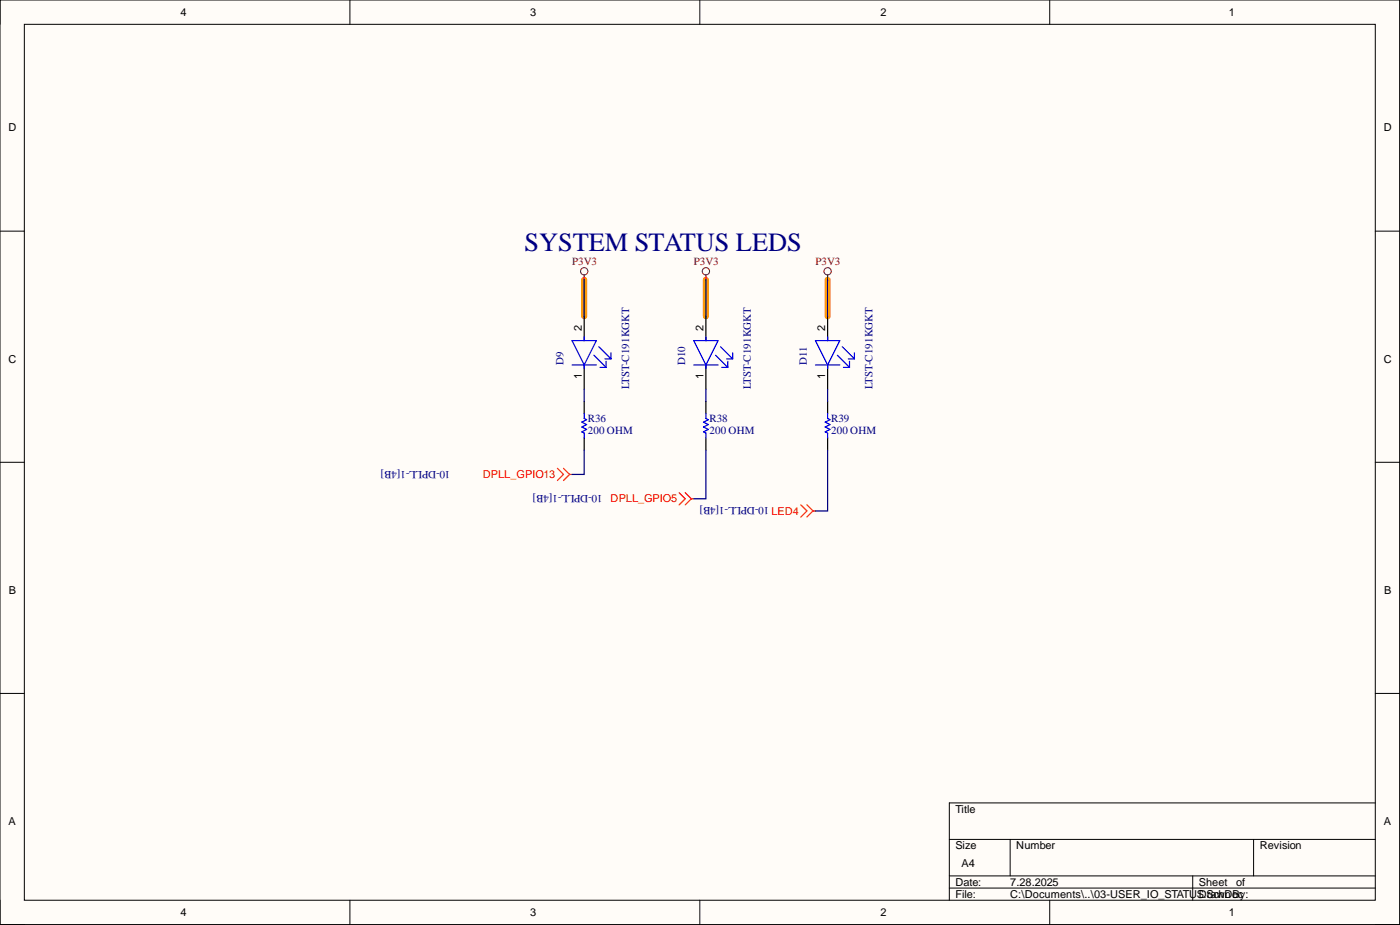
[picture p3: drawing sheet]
<svg xmlns="http://www.w3.org/2000/svg" width="292mm" height="193mm" viewBox="0 0 292 193" stroke-linecap="round" stroke-linejoin="round" font-family="sans-serif">
<path d="M0 0h292v192.9h-292z" fill-rule="evenodd" fill="#fffcf8"/>
<path d="M0 0h292v192.9h-292z" fill="none" stroke="#000" stroke-width=".21"/>
<path d="M5.1 5.1h281.8v182.7h-281.8z" fill-rule="evenodd" fill="#fffcf8"/>
<g fill="none" stroke="#000" stroke-width=".21">
<path d="M0 0v5.1M73 0v5.1M146 0v5.1M219 0v5.1M5.1 5.1h281.8v182.7h-281.8zM0 48.2h5.1M286.9 48.2h5.1M0 96.4h5.1M286.9 96.4h5.1M0 144.7h5.1M286.9 144.7h5.1M198.1 175.1h88.8"/>
<path d="M210.8 175.1v7.6M261.6 175.1v7.6M286.9 167.5h-88.8v20.3M0 187.8v5.1h5.1M73 187.8v5.1M146 187.8v5.1M198.1 182.7h88.8M198.1 185.3h88.8M219 187.8v5.1M248.9 182.7v5.1M286.9 192.9h5.1"/>
</g>
<path d="M121.9 58.4v7.6M147.3 58.4v7.6M172.7 58.4v7.6" fill="none" stroke="#f90" stroke-width="1.3"/>
<g fill="none" stroke="#800000" stroke-width=".21">
<circle cx="121.9" cy="56.6" r=".76"/>
<circle cx="147.3" cy="56.6" r=".76"/>
<circle cx="172.7" cy="56.6" r=".76"/>
</g>
<path d="M121.9 57.4v1M147.3 57.4v1M172.7 57.4v1" fill="none" stroke="#800000" stroke-width=".25"/>
<path d="M116.3 97.7l1.3 1.3-1.3 1.2M117.6 97.7l1.2 1.3M118.8 99l-1.2 1.2M118.8 99h.5M141.7 102.8l1.3 1.3-1.3 1.2M143 102.8l1.2 1.3M144.2 104.1l-1.2 1.2M144.2 104.1h.5M167.1 105.3l1.3 1.3-1.3 1.3M168.4 105.3l1.2 1.3M169.6 106.6l-1.2 1.3M169.6 106.6h.5" fill="none" stroke="#f00" stroke-width=".25"/>
<path d="M121.9 66v5.1M121.9 76.1v5.1M147.3 66v5.1M147.3 76.1v5.1M172.7 66v5.1M172.7 76.1v5.1M121.9 83.7v2.6M121.9 91.4v2.5M147.3 83.7v2.6M147.3 91.4v2.5M172.7 83.7v2.6M172.7 91.4v2.5" fill="none" stroke="#000" stroke-width=".25"/>
<g fill="none" stroke="#00f" stroke-width=".25">
<path d="M119.3 71.1h5.1l-2.5 5zM119.3 76.1h5.1M121.9 70.3v.8M121.9 76.1v.8M123.9 74.1l2.6 2.5M124.9 72.3l2.6 2.6M125.2 76.6h1.3M126.2 74.9h1.3M126.5 75.4v1.2M127.5 73.6v1.3M144.7 71.1h5.1l-2.5 5zM144.7 76.1h5.1"/>
<path d="M147.3 70.3v.8M147.3 76.1v.8M149.3 74.1l2.6 2.5M150.3 72.3l2.6 2.6M150.6 76.6h1.3M151.6 74.9h1.3M151.9 75.4v1.2M152.9 73.6v1.3M170.1 71.1h5.1l-2.5 5zM170.1 76.1h5.1M172.7 70.3v.8M172.7 76.1v.8"/>
<path d="M174.7 74.1l2.5 2.5M175.7 72.3l2.6 2.6M176 76.6h1.2M177 74.9h1.3M177.2 75.4v1.2M178.3 73.6v1.3M121.9 86.3v1l.5 .3-1 .5 1 .5-1 .5 1 .5-1 .5 .5 .2v1.1M147.3 86.3v1l.5 .3-1 .5 1 .5-1 .5 1 .5-1 .5 .5 .2v1.1M172.7 86.3v1l.5 .3-1 .5 1 .5-1 .5 1 .5-1 .5 .5 .2v1.1"/>
</g>
<path d="M121.9 58.4v7.6M147.3 58.4v7.6M172.7 58.4v7.6M121.9 93.9v5.1h-2.6M121.9 81.2v2.5M147.3 93.9v10.2h-2.6M147.3 81.2v2.5M172.7 93.9v12.7h-2.6M172.7 81.2v2.5" fill="none" stroke="#000080" stroke-width=".25"/>
<text font-size="5.5" fill="#000080" x="109.4" y="52.4">SYSTEM STATUS LEDS</text>
<g font-size="2.3">
<text x="37.7" y="3.3">4</text>
<text x="110.6" y="3.3">3</text>
<text x="183.7" y="3.3">2</text>
<text x="256.4" y="3.3">1</text>
<text x="1.8" y="27.4">D</text>
<text x="288.7" y="27.4">D</text>
<text x="121.4" y="69" transform="rotate(-90 121.4 69)">2</text>
<text x="146.8" y="69" transform="rotate(-90 146.8 69)">2</text>
<text x="172.2" y="69" transform="rotate(-90 172.2 69)">2</text>
<text x="1.8" y="75.6">C</text>
<text x="288.7" y="75.6">C</text>
<text x="121.4" y="79" transform="rotate(-90 121.4 79)">1</text>
<text x="146.8" y="79" transform="rotate(-90 146.8 79)">1</text>
<text x="172.2" y="79" transform="rotate(-90 172.2 79)">1</text>
<text x="1.9" y="123.8">B</text>
<text x="288.8" y="123.8">B</text>
<text x="1.8" y="172.1">A</text>
<text x="199.3" y="169.5">Title</text>
<text x="288.7" y="172.1">A</text>
<text x="199.3" y="177.1">Size</text>
<text x="212" y="177.1">Number</text>
<text x="262.8" y="177.1">Revision</text>
<text x="199.3" y="184.8">Date:</text>
<text x="200.6" y="181">A4</text>
<text x="210.8" y="184.8">7.28.2025</text>
<text x="250.1" y="184.8">Sheet</text>
<text x="257.9" y="184.8">of</text>
<text x="37.7" y="191.1">4</text>
<text x="110.6" y="191.1">3</text>
<text x="183.7" y="191.1">2</text>
<text x="199.3" y="187.3">File:</text>
<text x="210.8" y="187.3">C:\Documents\..\03-USER_IO_STATUS.SchnBy:</text>
<text x="250.1" y="187.3">DrawDoc</text>
<text x="256.4" y="191.1">1</text>
</g>
<g font-size="2.3" fill="#800000">
<text x="119.3" y="55.3">P3V3</text>
<text x="144.7" y="55.3">P3V3</text>
<text x="170.1" y="55.3">P3V3</text>
</g>
<g font-size="2.3" fill="#000080">
<text x="117.6" y="76.1" transform="rotate(-90 117.6 76.1)">D9</text>
<text x="143" y="76.1" transform="rotate(-90 143 76.1)">D10</text>
<text x="168.4" y="76.1" transform="rotate(-90 168.4 76.1)">D11</text>
<text x="131.3" y="81.2" transform="rotate(-90 131.3 81.2)">LTST-C191KGKT</text>
<text x="156.7" y="81.2" transform="rotate(-90 156.7 81.2)">LTST-C191KGKT</text>
<text x="182.1" y="81.2" transform="rotate(-90 182.1 81.2)">LTST-C191KGKT</text>
<text x="122.7" y="88.1">R36</text>
<text x="148" y="88.1">R38</text>
<text x="173.4" y="88.1">R39</text>
<text x="122.7" y="90.6">200 OHM</text>
<text x="148" y="90.6">200 OHM</text>
<text x="173.4" y="90.6">200 OHM</text>
<text x="94" y="98.2" transform="rotate(-180 94 98.2)">10-DPLL-1[4B]</text>
<text x="125.7" y="103.3" transform="rotate(-180 125.7 103.3)">10-DPLL-1[4B]</text>
<text x="160.5" y="105.8" transform="rotate(-180 160.5 105.8)">10-DPLL-1[4B]</text>
</g>
<g font-size="2.3" fill="#f00">
<text x="100.7" y="99.7">DPLL_GPIO13</text>
<text x="127.4" y="104.8">DPLL_GPIO5</text>
<text x="161" y="107.4">LED4</text>
</g>
</svg>
